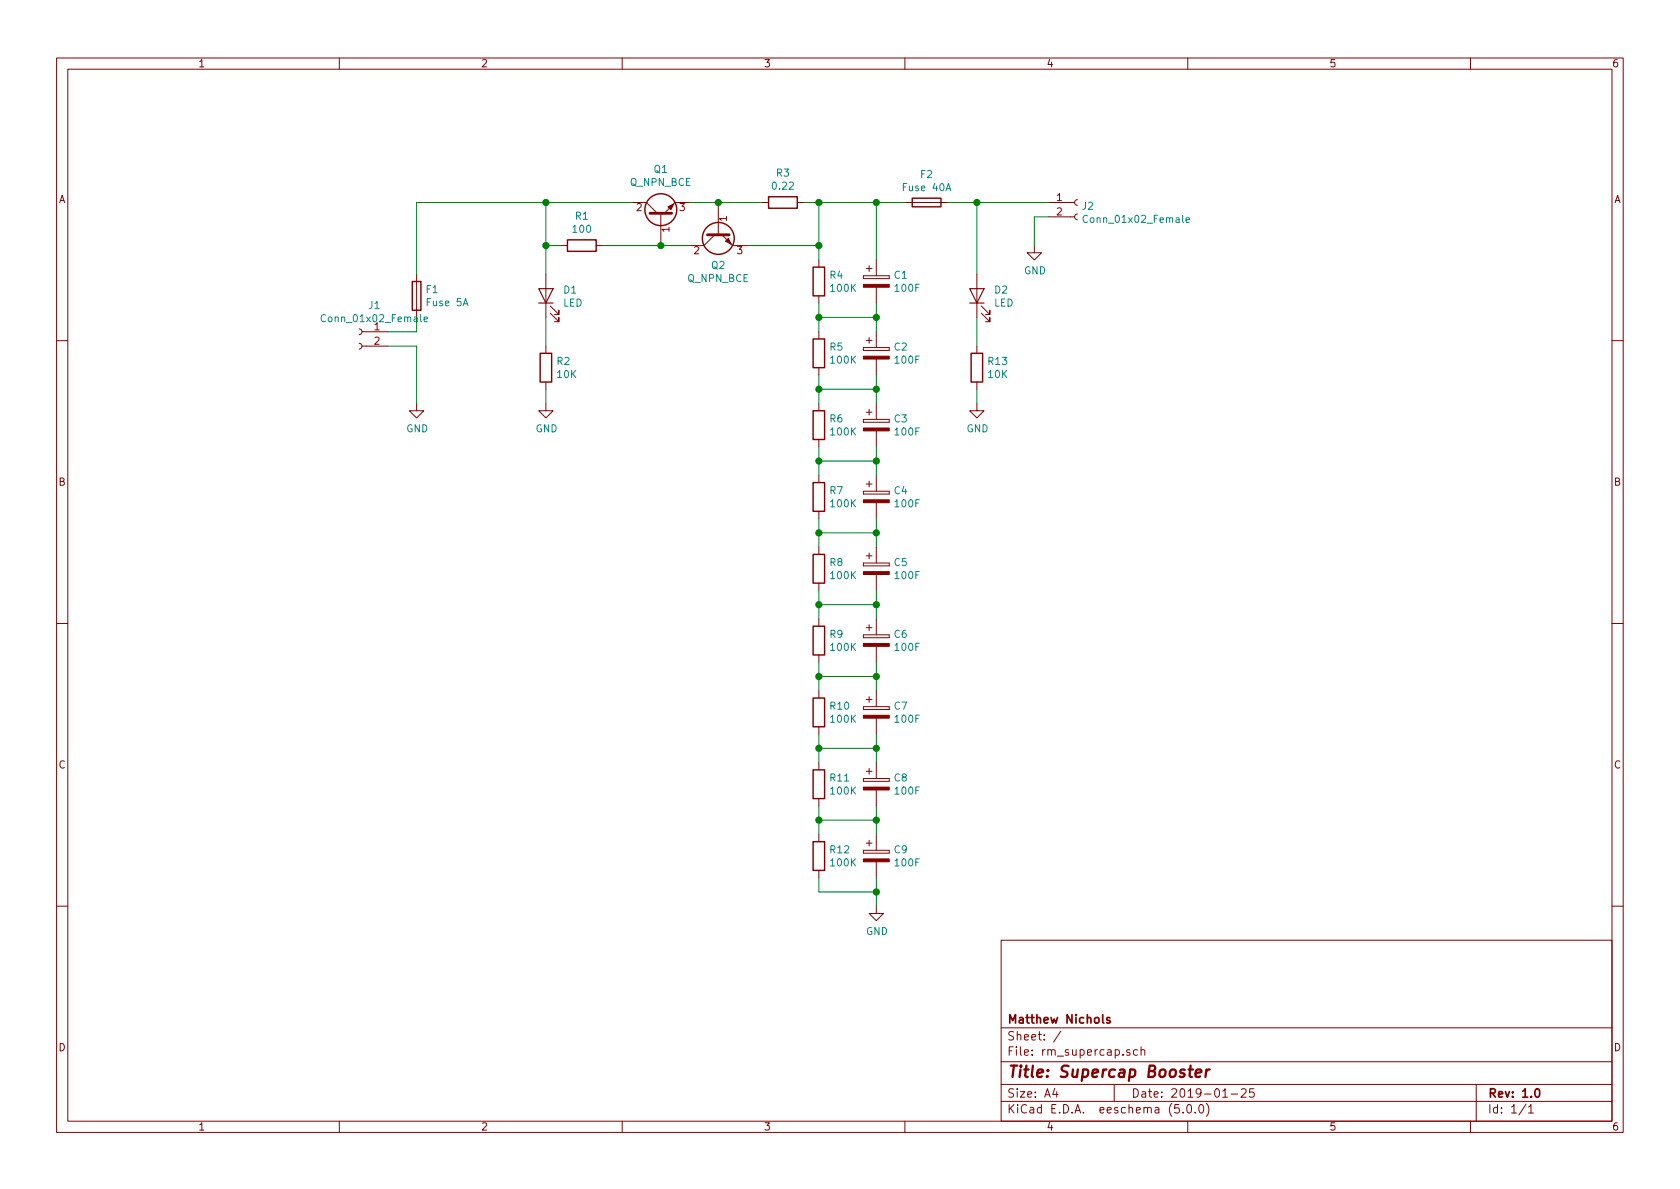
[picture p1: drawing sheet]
<svg xmlns="http://www.w3.org/2000/svg" width="297mm" height="210mm" viewBox="0 0 297 210" stroke-linecap="round" stroke-linejoin="round" font-family="sans-serif">
<g fill="none" stroke="#840000" stroke-width=".18">
<path d="M10 10.3h277v189.9h-277zM12 12.2h273v186.1h-273zM60 10.3v1.9M110 10.3v1.9M160 10.3v1.9M210 10.3v1.9M260 10.3v1.9M111.8 35.8h2.5l1.9 1.9M116.8 37.7v5.7M121.9 35.8h-2.5l-1.9 1.9M127 35.8v5.7M134.6 35.8h1.3"/>
<path d="M141 35.8h1.2M160 35.8h7.6M185.4 35.8h4.6M185.4 38.3h4.6M190.5 37.8l-.3 .1-.2 .4 .1 .4 .4 .2M190.5 35.3l-.3 .1-.2 .3 .1 .4 .4 .2M63.5 58.2l.3 .1 .2 .3-.1 .4-.4 .2M64 58.7h4.6M73.7 48.5v7.6M96.5 48.5v7.6M97.3 55.4l1.5 1.5v-.8v.8h-.8M97.3 54.1l1.5 1.5v-.7v.7h-.8"/>
<path d="M99.1 43.4h1.2M105.4 43.4h1.3M126.4 41.5l-1.9 1.9h-2.6M127.6 41.5l1.9 1.9h2.6M144.8 46v1.2M144.8 52.3v1.3M144.8 58.7v1.2M152.7 48.8v.5zM152.7 49.3h4.5zM152.7 48.8h4.5zM153.2 47.5h1M153.7 47v1"/>
<path d="M153.7 59.7v1M154.9 46v2.8M154.9 50.8v2.8M154.9 58.7v2.8M157.2 48.8v.5zM172.7 48.5v7.6M173.5 55.4l1.5 1.5v-.8v.8h-.8M173.5 54.1l1.5 1.5v-.7v.7h-.8M182.9 43.4v1.3h1.2l-1.2 1.3-1.3-1.3h1.3M10 60.2h2M63.5 60.7l.3 .1 .2 .3-.1 .4-.4 .2M64 61.2h4.6"/>
<path d="M73.7 71.4v1.2h1.2l-1.2 1.3-1.3-1.3h1.3M96.5 71.4v1.2h1.3l-1.3 1.3-1.3-1.3h1.3M96.5 61.2v1.3M96.5 67.6v1.2M144.8 65v1.3M144.8 71.4v1.2M144.8 77.7v1.3M152.7 61.5v.5zM152.7 62h4.5zM152.7 61.5h4.5zM152.7 74.2v.5zM152.7 74.7h4.5z"/>
<path d="M152.7 74.2h4.5zM153.2 60.2h1M153.2 72.9h1M153.7 72.4v1M154.9 63.5v2.8M154.9 71.4v2.8M154.9 76.2v2.8M157.2 61.5v.5zM157.2 74.2v.5zM172.7 71.4v1.2h1.3l-1.3 1.3-1.3-1.3h1.3M172.7 61.2v1.3M172.7 67.6v1.2"/>
<path d="M285 60.2h2M144.8 84.1v1.2M144.8 90.4v1.3M144.8 96.8v1.2M152.7 86.9v.5zM152.7 87.4h4.5zM152.7 86.9h4.5zM152.7 99.6v.5zM152.7 99.6h4.5zM153.2 85.6h1M153.2 98.3h1M153.7 85.1v1"/>
<path d="M153.7 97.8v1M154.9 84.1v2.8M154.9 88.9v2.8M154.9 96.8v2.8M157.2 86.9v.5zM157.2 99.6v.5zM10 110.3h2M144.8 103.1v1.3M144.8 109.5v1.2M144.8 115.8v1.3M152.7 100.1h4.5zM152.7 112.3v.5z"/>
<path d="M152.7 112.8h4.5zM152.7 112.3h4.5zM153.2 111h1M153.7 110.5v1M154.9 101.6v2.8M154.9 109.5v2.8M154.9 114.3v2.8M157.2 112.3v.5zM285 110.3h2M144.8 122.2v1.2M144.8 128.5v1.3M144.8 134.9v1.2"/>
<path d="M152.7 125v.5zM152.7 125.5h4.5zM152.7 125h4.5zM152.7 137.7v.5zM152.7 138.2h4.5zM152.7 137.7h4.5zM153.2 123.7h1M153.2 136.4h1M153.7 123.2v1M153.7 135.9v1M154.9 122.2v2.8M154.9 127v2.8"/>
<path d="M154.9 134.9v2.8M154.9 139.7v2.8M157.2 125v.5zM157.2 137.7v.5zM144.8 141.2v1.3M144.8 147.6v1.2M144.8 153.9v1.3M152.7 150.4v.5zM152.7 150.9h4.5zM152.7 150.4h4.5zM153.2 149.1h1M153.7 148.6v1"/>
<path d="M154.9 147.6v2.8M154.9 152.4v2.8M157.2 150.4v.5zM10 160.2h2M154.9 160.3v1.2h1.3l-1.3 1.3-1.2-1.3h1.2M177 166.3h108v32h-108zM285 160.2h2M60 198.3v1.9M110 198.3v1.9M160 198.3v1.9M177 194.8h108M177 191.8h108"/>
<path d="M177 187.8h108M177 181.8h108M186.5 192.5l-.4 1h1M186.8 193v1M187.6 182.3l-1.3 2M197 191.8v3M199.8 185.7a.37 .37 0 0 0-.6 .1l.1 .2 .5 .2v.1l-.2 .3-.4-.1M201.1 185.7l-.4-.1-.3 .3 .1 .6 .2 .1 .4-.1M201.8 185.7a.37 .37 0 0 1 .6 .1v.8M201.8 185.1v1.5M208.5 195.3h-.8v.7l.2-.1 .5 .1 .1 .2v.5l-.2 .1-.6-.1M209.2 196.7v.1"/>
<path d="M210 195.5l.3-.2a.94 .94 0 0 1 0 1.5 .82 .82 0 0 1-.3-1.3zM210 198.3v1.9M211.3 196.7v.1M212.2 195.4l.1-.1a.8 .8 0 0 1 .5 .8 .8 .8 0 0 1-.5 .7 1 1 0 0 1-.1-1.4zM213.3 195.1a1.71 1.71 0 0 1 0 2.3M216.2 194h.8M217.7 193.5h1.1M219.5 192.7l.2-.2h.3l.3 .2v.3v.2l-.9 .8h.9M221.7 192.5h-.7l-.1 .7 .2-.1 .5 .1 .2 .2-.1 .5-.2 .1-.6-.1M260 198.3v1.9M261 191.8v6.5M269.8 195.2l-1.2 2"/>
<path d="M270.3 195.8l.4-.5v1.5M270.3 196.8h.8"/>
</g>
<path d="M195 179.4v1.3l.2 .2M196.2 180l-.3-.1-.2 .2v.3l.5 .1v.3h-.5M271.5 192.7l.2-.2a.81 .81 0 0 1 .6 .6 .81 .81 0 0 1-.3 .8l-.1 .1a.79 .79 0 0 1-.4-1.3z" fill="none" stroke="#840000" stroke-width=".3"/>
<path d="M210.2 189.1h.7M211.4 189.8l1-.2-.1-.4h-.7l-.2 1 .2 .2 .6-.1M213.3 189.1l-.2 1.3M213.9 189.1a.55 .55 0 0 0-.6 .4" fill="none" stroke="#840000" stroke-width=".41"/>
<g fill="none" stroke="#840000" stroke-width=".25">
<path d="M135.9 34.8h5.1v2h-5.1zM161.3 35h5.1v1.6h-5.1zM72.9 49.8h1.5v5.1h-1.5zM100.3 42.4h5.1v2h-5.1zM143.8 47.2h2v5.1h-2zM143.8 59.9h2v5.1h-2zM95.5 62.5h2v5.1h-2zM143.8 72.6h2v5.1h-2zM171.7 62.5h2v5.1h-2zM143.8 85.3h2v5.1h-2zM143.8 98h2v5.1h-2zM143.8 110.7h2v5.1h-2z"/>
<path d="M143.8 123.4h2v5.1h-2zM143.8 136.1h2v5.1h-2zM143.8 148.8h2v5.1h-2z"/>
<circle cx="116.8" cy="37.1" r="2.82"/>
<circle cx="127" cy="42.2" r="2.82"/>
</g>
<path d="M114.9 37.7h3.8M125.1 41.5h3.8" fill="none" stroke="#840000" stroke-width=".51"/>
<g fill="#840000" stroke="#840000" stroke-width=".18">
<path d="M118.1 36.6l1-.5-.5 1z"/>
<path d="M128.3 42.7l.5-.5 .5 1z"/>
<path d="M152.7 50.3h4.5v.5h-4.5z"/>
<path d="M152.7 63h4.5v.5h-4.5z"/>
<path d="M152.7 75.7h4.5v.5h-4.5z"/>
<path d="M152.7 88.4h4.5v.5h-4.5z"/>
<path d="M152.7 101.1h4.5v.5h-4.5z"/>
<path d="M152.7 113.8h4.5v.5h-4.5z"/>
<path d="M152.7 126.5h4.5v.5h-4.5z"/>
<path d="M152.7 139.2h4.5v.5h-4.5z"/>
<path d="M152.7 151.9h4.5v.5h-4.5z"/>
</g>
<path d="M95.2 51h2.6l-1.3 2.6zM95.2 53.6h2.6M171.4 51h2.6l-1.3 2.6zM171.4 53.6h2.6" fill="none" stroke="#840000" stroke-width=".2"/>
<path d="M167.3 33.7l.4-1.2 .4 1.2M192.3 38.2a.6 .6 0 0 0-.8 .4 .6 .6 0 0 0 .5 .7l.3-.1M209.7 38.9l.6-.1-.1-.2-.3-.1-.2 .2 .1 .6h.4M57.6 55.7a.6 .6 0 0 0-.9 .5 .6 .6 0 0 0 .6 .7l.3-.1M75 56.5l.6-.1-.1-.3h-.3l-.2 .1v.6h.5" fill="none" stroke="#008484" stroke-width=".18"/>
<g fill="none" stroke="#008400" stroke-width=".18">
<path d="M96.5 35.8v12.7M111.8 35.8h-38.1v12.7M121.9 35.8h12.7M142.2 35.8h17.8M144.8 35.8v10.2M154.9 35.8v10.2M167.6 35.8h17.8M172.7 35.8v12.7M185.4 38.3h-2.5v5.1M73.7 56.1v2.6h-5.1M96.5 43.4h2.6M96.5 56.1v5.1"/>
<path d="M106.7 43.4h15.2M132.1 43.4h12.7M144.8 53.6v5.1M144.8 56.1h10.1M154.9 53.6v5.1M172.7 56.1v5.1M68.6 61.2h5.1v10.2M96.5 68.8v2.6M144.8 66.3v5.1M144.8 79v5.1M144.8 68.8h10.1M154.9 66.3v5.1"/>
<path d="M154.9 79v5.1M172.7 68.8v2.6M144.8 91.7v5.1M144.8 81.5h10.1M144.8 94.2h10.1M154.9 91.7v5.1M144.8 104.4v5.1M144.8 117.1v5.1M144.8 106.9h10.1M144.8 119.6h10.1M154.9 104.4v5.1M154.9 117.1v5.1"/>
<path d="M144.8 129.8v5.1M144.8 132.3h10.1M154.9 129.8v5.1M144.8 142.5v5.1M144.8 155.2v2.5h10.1M144.8 145h10.1M154.9 142.5v5.1M154.9 155.2v5.1"/>
</g>
<g fill="#008400" stroke="#008400" stroke-width=".25">
<circle cx="127" cy="35.8" r=".51"/>
<circle cx="116.8" cy="43.4" r=".51"/>
<circle cx="144.8" cy="43.4" r=".51"/>
<circle cx="144.8" cy="35.8" r=".51"/>
<circle cx="154.9" cy="35.8" r=".51"/>
<circle cx="144.8" cy="56.1" r=".51"/>
<circle cx="154.9" cy="56.1" r=".51"/>
<circle cx="154.9" cy="68.8" r=".51"/>
<circle cx="144.8" cy="68.8" r=".51"/>
<circle cx="144.8" cy="81.5" r=".51"/>
<circle cx="154.9" cy="81.5" r=".51"/>
<circle cx="154.9" cy="94.2" r=".51"/>
<circle cx="144.8" cy="94.2" r=".51"/>
<circle cx="154.9" cy="106.9" r=".51"/>
<circle cx="144.8" cy="106.9" r=".51"/>
<circle cx="144.8" cy="119.6" r=".51"/>
<circle cx="154.9" cy="119.6" r=".51"/>
<circle cx="154.9" cy="132.3" r=".51"/>
<circle cx="144.8" cy="132.3" r=".51"/>
<circle cx="144.8" cy="145" r=".51"/>
<circle cx="154.9" cy="145" r=".51"/>
<circle cx="154.9" cy="157.7" r=".51"/>
<circle cx="172.7" cy="35.8" r=".51"/>
<circle cx="96.5" cy="35.8" r=".51"/>
<circle cx="96.5" cy="43.4" r=".51"/>
</g>
<text font-size="2.8" fill="#840000" x="178" y="190.5">Title: Supercap Booster</text>
<g font-size="2.1" fill="#840000">
<text x="178" y="184">Sheet: /</text>
<text x="178" y="181">Matthew Nichols</text>
<text x="178" y="186.7">File: rm_supercap.sch</text>
<text x="178" y="196.9">KiCad E.D.A. eeschema (5.0.0)</text>
<text x="178" y="194.1">Size: A4</text>
<text x="200" y="194.1">Date: 2019-01-25</text>
<text x="263" y="194.1">Rev: 1.0</text>
<text x="263" y="196.9">Id: 1/1</text>
</g>
<g font-size="1.8" fill="#840000">
<text x="35" y="11.9">1</text>
<text x="85" y="11.9">2</text>
<text x="135" y="11.9">3</text>
<text x="185" y="11.9">4</text>
<text x="235" y="11.9">5</text>
<text x="285" y="11.9">6</text>
<text x="10.4" y="35.9">A</text>
<text x="186.8" y="35.6">1</text>
<text x="285.4" y="35.9">A</text>
<text x="112.5" y="37.3">2</text>
<text x="118.4" y="41" transform="rotate(-90 118.4 41)">1</text>
<text x="120.2" y="37.3">3</text>
<text x="128.5" y="39.1" transform="rotate(-90 128.5 39.1)">1</text>
<text x="186.8" y="38.1">2</text>
<text x="122.7" y="45">2</text>
<text x="130.3" y="45">3</text>
<text x="66.2" y="58.4">1</text>
<text x="66.2" y="61">2</text>
<text x="10.4" y="85.9">B</text>
<text x="285.4" y="85.9">B</text>
<text x="10.4" y="135.9">C</text>
<text x="285.4" y="135.9">C</text>
<text x="10.4" y="185.9">D</text>
<text x="285.4" y="185.9">D</text>
<text x="35" y="199.9">1</text>
<text x="85" y="199.9">2</text>
<text x="135" y="199.9">3</text>
<text x="185" y="199.9">4</text>
<text x="235" y="199.9">5</text>
<text x="285" y="199.9">6</text>
</g>
<g font-size="1.8" fill="#008484">
<text x="111.4" y="32.9">Q_NPN_BCE</text>
<text x="115.7" y="30.6">Q1</text>
<text x="136.7" y="33.5">0.22</text>
<text x="137.3" y="31.2">R3</text>
<text x="159.9" y="33.8">Fuse 40A</text>
<text x="162.8" y="31.5">F2</text>
<text x="101.4" y="41.2">100</text>
<text x="101.8" y="38.9">R1</text>
<text x="191.4" y="37.1">J2</text>
<text x="192.2" y="39.4">Conn_01x02_Female</text>
<text x="125.8" y="47.6">Q2</text>
<text x="75.4" y="51.8">F1</text>
<text x="99.7" y="51.9">D1</text>
<text x="121.6" y="49.9">Q_NPN_BCE</text>
<text x="146.8" y="49.3">R4</text>
<text x="147" y="51.6">100K</text>
<text x="158.1" y="49.3">C1</text>
<text x="158.4" y="51.6">100F</text>
<text x="175.9" y="51.9">D2</text>
<text x="181.1" y="48.5">GND</text>
<text x="57.5" y="57">Conn_01x02_Female</text>
<text x="65.2" y="54.7">J1</text>
<text x="75.6" y="54.1">Fuse 5A</text>
<text x="99.5" y="54.2">LED</text>
<text x="175.7" y="54.2">LED</text>
<text x="98.5" y="64.5">R2</text>
<text x="146.8" y="62">R5</text>
<text x="147" y="64.3">100K</text>
<text x="158.1" y="62">C2</text>
<text x="158.4" y="64.3">100F</text>
<text x="174.8" y="64.5">R13</text>
<text x="98.6" y="66.8">10K</text>
<text x="174.8" y="66.8">10K</text>
<text x="71.8" y="76.4">GND</text>
<text x="94.7" y="76.4">GND</text>
<text x="146.8" y="74.7">R6</text>
<text x="147" y="77">100K</text>
<text x="158.1" y="74.7">C3</text>
<text x="158.4" y="77">100F</text>
<text x="170.9" y="76.4">GND</text>
<text x="146.8" y="87.4">R7</text>
<text x="147" y="89.7">100K</text>
<text x="158.1" y="87.4">C4</text>
<text x="158.4" y="89.7">100F</text>
<text x="146.8" y="100.1">R8</text>
<text x="158.1" y="100.1">C5</text>
<text x="147" y="102.4">100K</text>
<text x="158.4" y="102.4">100F</text>
<text x="146.8" y="112.8">R9</text>
<text x="158.1" y="112.8">C6</text>
<text x="147" y="115.1">100K</text>
<text x="158.4" y="115.1">100F</text>
<text x="146.8" y="125.5">R10</text>
<text x="158.1" y="125.5">C7</text>
<text x="147" y="127.8">100K</text>
<text x="158.4" y="127.8">100F</text>
<text x="146.8" y="138.2">R11</text>
<text x="147" y="140.5">100K</text>
<text x="158.1" y="138.2">C8</text>
<text x="158.4" y="140.5">100F</text>
<text x="146.8" y="150.9">R12</text>
<text x="147" y="153.2">100K</text>
<text x="158.1" y="150.9">C9</text>
<text x="158.4" y="153.2">100F</text>
<text x="153.1" y="165.3">GND</text>
</g>
</svg>
